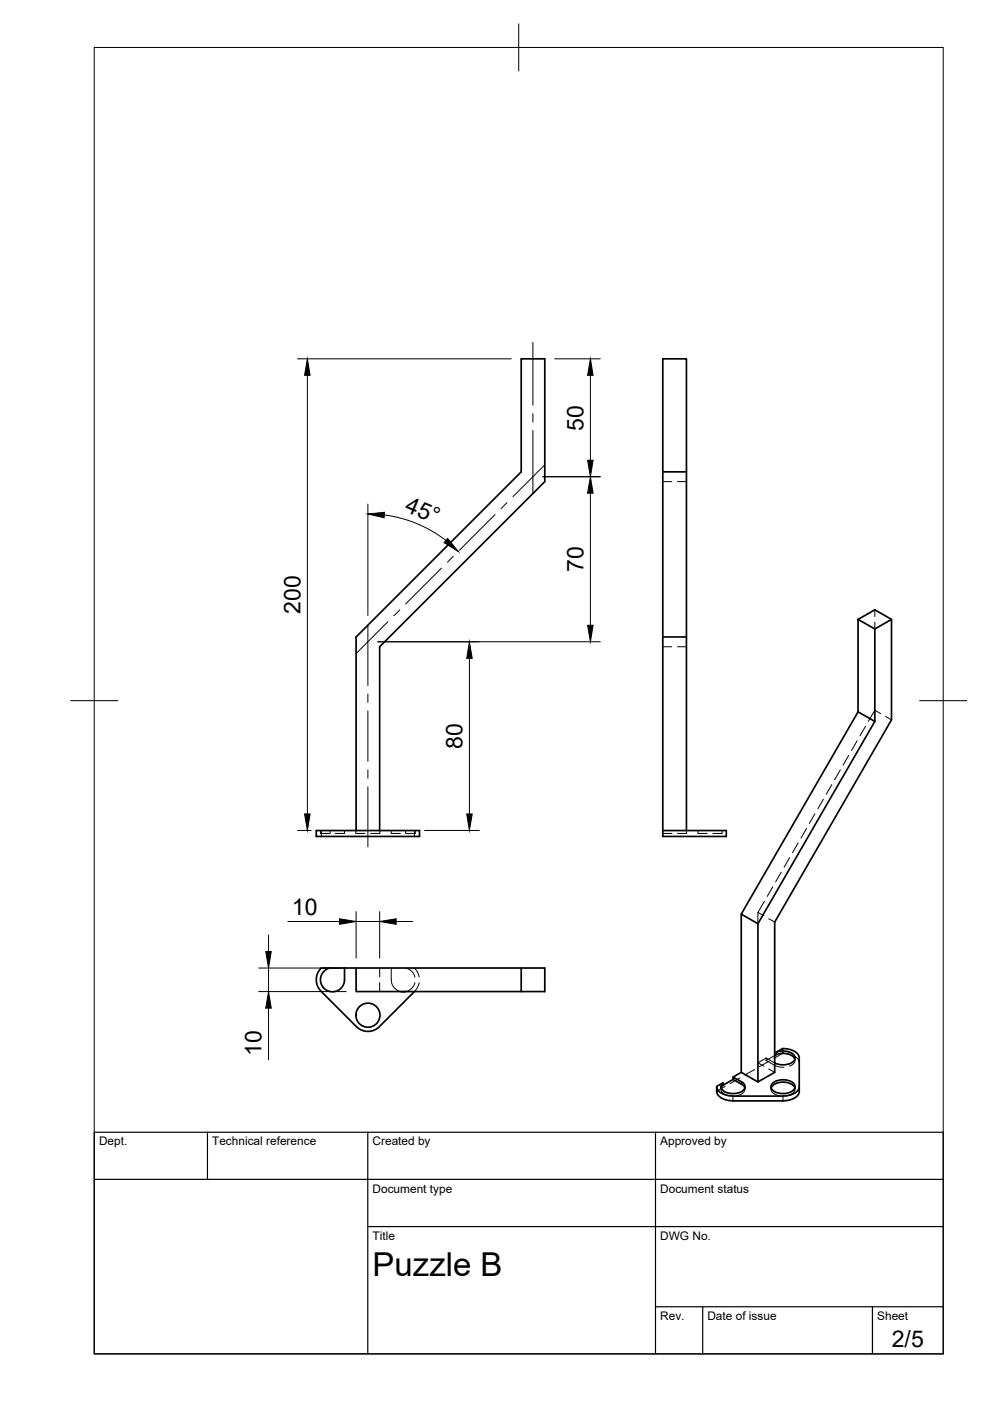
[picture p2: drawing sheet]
<svg xmlns="http://www.w3.org/2000/svg" width="210mm" height="297mm" viewBox="0 0 210 297" stroke-linecap="round" stroke-linejoin="round" font-family="sans-serif">
<!-- layer: Hidden -->
<g fill="none" stroke="#000" stroke-width=".21">
<path d="M140.5 102.1h1.9M143.6 102.1h1.9M140.5 137.1h1.9M143.6 137.1h1.9M185.5 129.3v1.4M185.5 131.9v1.5M181.7 157.1l-1.2 2M183.5 154l-1.2 2M186.7 151.3l-1.2-.7-1.4 2.3M187.8 151.9l1.2 .7M67.9 176.1v.6h2M68.1 176.1v1.2"/>
<path d="M70 176.1v.6M73 176.1v.6h-1.9M75.4 176.1v.6h2M80.5 176.1v.6h-1.9M83 176.1v.6h1.9M86 176.1v.6M87.9 176.1v1.2M88.1 176.1v.6h-2M140.5 176.7h2M145.6 176.1v.6h-1.9M148 176.1v.6h1.9M153.1 176.1v.6h-2"/>
<path d="M169.2 178.7l-1.2 2.1M171 175.6l-1.2 2.1M172.8 172.5l-1.2 2.1M174.6 169.4l-1.2 2.1M176.4 166.4l-1.2 2M178.2 163.2l-1.2 2.1M179.9 160.2l-1.1 2M160.7 193.4v2.4M162.1 191.1l-1.4 2.3 1.3 .8M163 194.8l1.3 .7M163.9 188l-1.2 2.1M165.7 184.9l-1.3 2.1"/>
<path d="M167.4 181.8l-1.2 2.1M80.5 205.2v1.9M80.5 208.3v1.9M83 205.2v2.5a2.5 2.5 0 0 0 2 2.5M86 205.2l1.2 .6 .5 .7 .3 .7M87.9 205.2l.6 .9 .4 1M88 208.3l-.3 .7-.5 .7-1.2 .5M88.9 208.3l-.4 1.1-.6 .8M152.8 230.4v.5M152.9 230.7a1.58 1.58 0 0 0 1.6 1.6l.3 .1M153.8 230.3l-1.8 1.1M156.9 228.5l-2.1 1.2"/>
<path d="M157.9 230.7a1.58 1.58 0 0 1-1.6 1.6l-.3 .1M157.9 230.4v.5M160 226.8l-2.1 1.2M162.4 224.3v.5a6.5 6.5 0 0 0 3 1.4l.8 .1M162.4 224.3l1.9 1.1M162.4 224.3l-1.7 1 1.3 .7M163 226.6l1.3 .8M163.1 225l-2.1 1.2M163.5 230.4v.5M163.5 230.7a1.62 1.62 0 0 0 1.6 1.6l.3 .1M164.3 223.8l-1.9 1M165.9 222.3v1l1.7 .3"/>
<path d="M165.9 223.3l-1.8 1.1M168.5 224.6a1.29 1.29 0 0 1-1.1 1.4M168.5 230.7a1.58 1.58 0 0 1-1.6 1.6l-.3 .1M168.6 224.3v.5M168.6 230.4v.5M168.6 224.1l.7 .7 .2 .5"/>
</g>
<!-- layer: Visible -->
<g fill="none" stroke="#000" stroke-width=".36">
<path d="M140.5 76.1h5v23.9h-5zM140.5 100v35.1h5v-35.1M140.5 135.1v41M145.5 135.1v41M181.9 131.3l3.6-2 3.5 2v21.3l-24.7 42.9v31.9l-3.6 2-3.5-2-1.8 1M181.9 131.3l3.6 2.1v19.6l-3.6-2.1zM189 131.3l-3.5 2.1M181.9 150.9l-24.7 42.9 3.5 2 24.8-42.8M67.1 176.1h21.8v1.2h-21.8zM75.5 176.1v-41l35-35.1v-23.9h5v26l-35 35v39M140.5 176.1h13.5v1.2h-13.5zM157.2 193.8v33.6"/>
<path d="M160.7 195.8v33.6M70 205.2a2.55 2.55 0 0 0-2 2.9 2.55 2.55 0 0 0 2.7 2.2 2.55 2.55 0 0 0 2.3-2.6v-2.5h-4.9a3.4 3.4 0 0 0 0 5l7.5 7.5M73 205.2h2.5M75.5 205.2h40v5h-40zM75.6 217.7a3.4 3.4 0 0 0 4.8 0M85 210.2h1M87.9 210.2l-7.5 7.5M110.5 205.2v5M152 230.4l1.3-.8v.5l2.1-1.2 2.1 1.1 .4 .6M152 230.4a2.25 2.25 0 0 0 1.9 2.8l1.5 .2M152 230.4a2.63 2.63 0 0 0 2.6 1.9l11.4 .1a3.7 3.7 0 0 0 3.4-1.6l.1-.4M153.3 230.1l-.4 .5"/>
<path d="M155.4 233.4h10.6M155.4 228.9v-.5l1.8 1a1.08 1.08 0 0 1 .8 .9 1.08 1.08 0 0 1-.7 1.1 3.7 3.7 0 0 1-4.2-.4 .97 .97 0 0 1 .2-1.4M163.5 230.6a3.2 3.2 0 0 1 4.2-.8l.7 .5 .1 .3M163.8 229.7a3.5 3.5 0 0 1 4.7 .3 1.28 1.28 0 0 1-1.2 1.7 3.4 3.4 0 0 1-3.7-.9v-.8zM164.6 223.1a2.83 2.83 0 0 1 3.6-.3 1.87 1.87 0 0 1 1.3 1.5v7.1a2.63 2.63 0 0 1-2.7 1.9l-.8 .1M164.6 223.1v.5M164.6 223.6l-.3 .2M164.6 223.1a3.2 3.2 0 0 1 3.9 1 1.73 1.73 0 0 1-1.9 1.6 4 4 0 0 1-2.3-.3M164.6 223.6a3.2 3.2 0 0 1 3.9 1"/>
<circle cx="78" cy="215.2" r="2.55"/>
</g>
<!-- layer: Hidden Narrow -->
<path d="M164.2 225.3v.6M166 222.3v1" fill="none" stroke="#000" stroke-width=".21"/>
<!-- layer: Visible Narrow -->
<path d="M155.4 232.4v1M157.2 229.4v.5M166 232.4v1" fill="none" stroke="#000" stroke-width=".21"/>
<!-- layer: BORDER -->
<path d="M20 10.1h180v276.9h-180zM110 5.1v10M15 148.6h10M195 148.6h10" fill="none" stroke="#000" stroke-width=".21"/>
<!-- layer: TITLEBLOCK -->
<path d="M20 240.1h180v46.9h-180zM20 250h180M44 240.1v9.9M78 240.1v46.9M139 240.1v46.9M78 260.1h122M139 277.1h61M149 277.1v9.9M185 277.1v9.9" fill="none" stroke="#000" stroke-width=".25"/>
<!-- layer: Smart Centers -->
<g fill="none" stroke="#000" stroke-width=".21">
<path d="M113 72.6v13.3M113 87.7v1.8M113 91.3v13.3M115.5 98.6l-6.7 6.7M96.1 117.9l-1.2 1.3M105 109.1l-7.6 7.6M107.5 106.6l-1.3 1.3M78 132.6v12.8M82.2 131.8l-6.7 6.7M84.8 129.3l-1.3 1.3M93.6 120.5l-7.6 7.5M78 147.1v1.8"/>
<path d="M78 150.7v10.7M78 163.2v1.8M78 166.8v12.8"/>
</g>
<!-- layer: FD_Dimensions -->
<g fill="none" stroke="#000" stroke-width=".21">
<path d="M63.1 76.1h45.3M65.2 79.6v93M117.6 76.1h9.7M125.2 79.6v18M78 106.9v23.6M81.5 109.2a27.1 27.1 0 0 1 13 5.4M115.1 101.1h12.2M125.2 104.6v28M80.1 136.1h47.2M99.5 139.6v33M63.1 176.1h2.9M90 176.1h11.6"/>
<path d="M56.9 198.2v3.5M61 195.4h11M75.5 193.3v9.8M75.5 195.4h5M80.5 193.3v9.8M84 195.4h3.5M54.8 205.2h18.6M54.8 210.2h18.6M56.9 205.2v5M56.9 213.7v11"/>
</g>
<g fill="#000" stroke="#000" stroke-width=".21">
<path d="M65.2 76.1l.5 3.5h-1.1zM125.2 76.1l.6 3.5h-1.2zM124.6 97.6h1.2l-.6 3.5zM78 109l3.5-.4-.1 1.2zM94.9 114.2l2.3 2.7-3.1-1.9zM125.2 101.1l.6 3.5h-1.2zM99.5 136.1l.6 3.5h-1.1zM124.6 132.6h1.2l-.6 3.5zM64.6 172.6h1.1l-.5 3.5zM99 172.6h1.1l-.6 3.5zM72 194.8l3.5 .6-3.5 .6zM80.5 195.4l3.5-.6v1.2z"/>
<path d="M56.3 201.7h1.2l-.6 3.5zM56.9 210.2l.6 3.5h-1.2z"/>
</g>
<text font-size="7" x="79" y="270.6">Puzzle B</text>
<g font-size="4.9">
<text x="123.7" y="91.3" transform="rotate(-90 123.7 91.3)">50</text>
<text x="85.6" y="108.3" transform="rotate(23 85.6 108.3)">45°</text>
<text x="123.7" y="121.3" transform="rotate(-90 123.7 121.3)">70</text>
<text x="63.7" y="130.1" transform="rotate(-90 63.7 130.1)">200</text>
<text x="98.1" y="158.8" transform="rotate(-90 98.1 158.8)">80</text>
<text x="61.9" y="193.9">10</text>
<text x="55.5" y="223.8" transform="rotate(-90 55.5 223.8)">10</text>
<text x="189.1" y="285.7">2/5</text>
</g>
<g font-size="2.5">
<text x="21" y="242.9">Dept.</text>
<text x="45" y="242.9">Technical reference</text>
<text x="79" y="242.9">Created by</text>
<text x="140" y="242.9">Approved by</text>
<text x="79" y="252.8">Document type</text>
<text x="140" y="252.8">Document status</text>
<text x="79" y="262.9">Title</text>
<text x="140" y="262.9">DWG No.</text>
<text x="140" y="279.9">Rev.</text>
<text x="150" y="279.9">Date of issue</text>
<text x="186" y="279.9">Sheet</text>
</g>
</svg>
